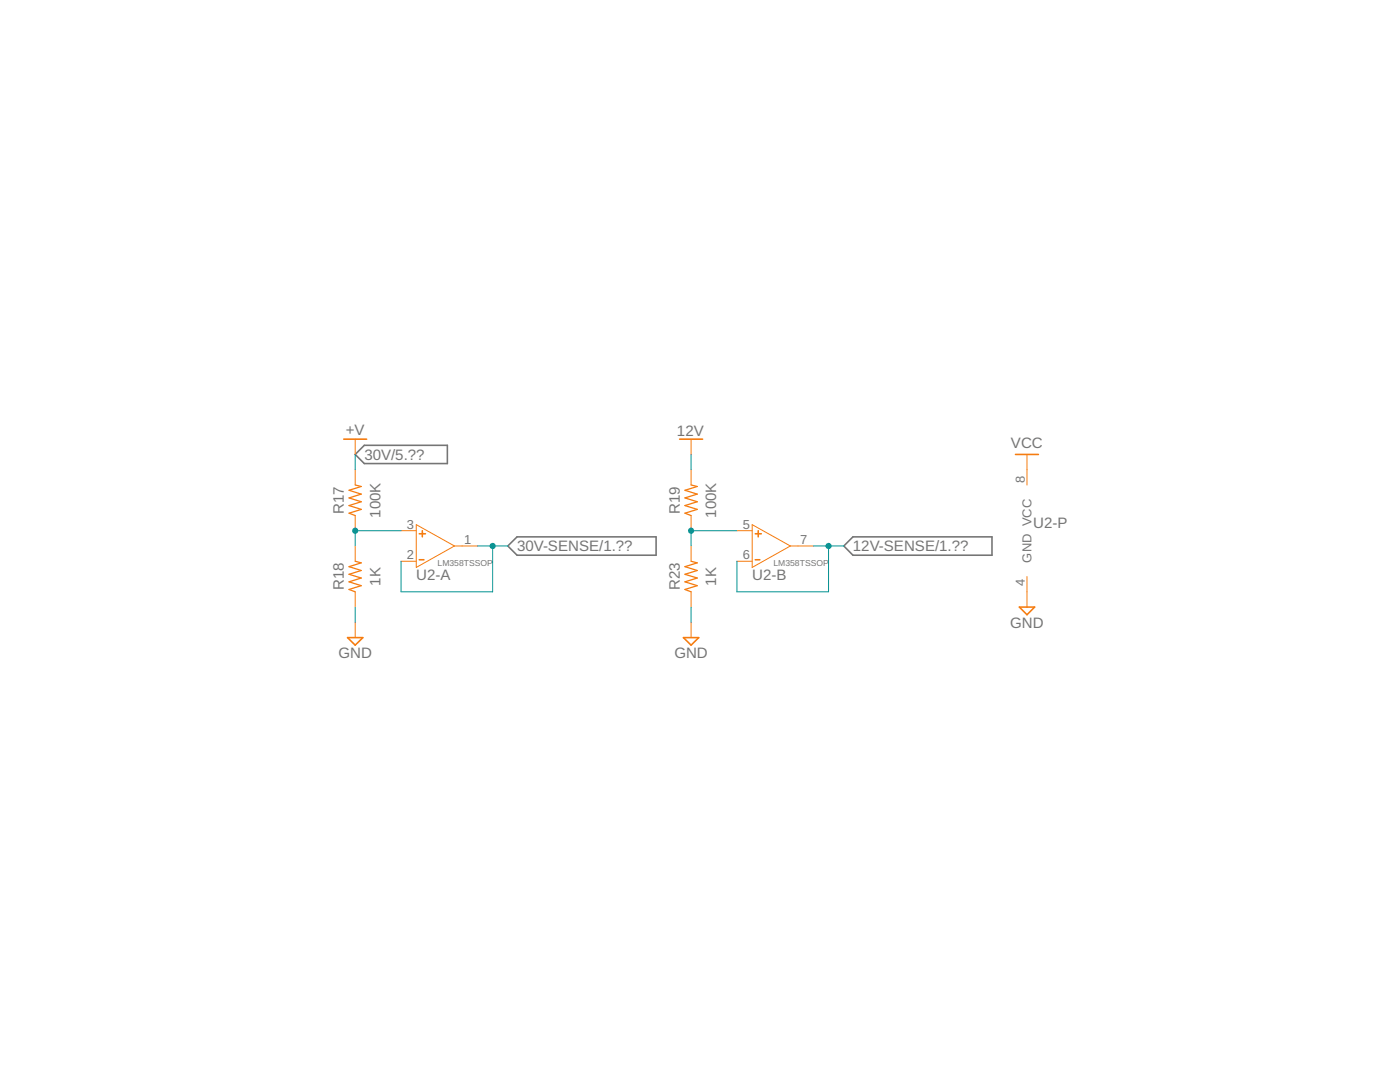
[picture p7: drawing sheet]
<svg xmlns="http://www.w3.org/2000/svg" width="279mm" height="216mm" viewBox="0 0 279 216" stroke-linecap="round" stroke-linejoin="round" font-family="sans-serif">
<path d="M70.9 90.7l1.8-1.8h16.6v3.6h-16.6zM101.3 108.9l1.9-1.8h27.7v3.7h-27.7zM170.2 107.1h27.8v3.7h-27.8l-1.8-1.9z" fill="none" stroke="#757575" stroke-width=".32"/>
<path d="M68.6 87.6h4.6M135.6 87.6h4.6M202.7 90.7h4.5M83.7 111.7h.9M83.7 106.5h1.2M84.3 105.9v1.2M150.7 111.7h.9M150.7 106.5h1.2M151.3 105.9v1.2M69.4 127.2h3l-1.5 1.5zM136.4 127.2h3l-1.5 1.5zM203.4 121.1h3.1l-1.5 1.6z" fill="none" stroke="#f57c10" stroke-width=".32"/>
<g fill="none" stroke="#f57c10" stroke-width=".2">
<path d="M70.9 87.6v3.1M70.9 93.7v3.1M137.9 87.6v3.1M137.9 93.7v3.1M205 90.7v6.1M70.9 102.9v3M70.9 108.9v3.1M70.9 118.1v3M80 112h3.1M80 105.9h3.1M83.1 104.7l7.6 4.2-7.6 4.3zM90.7 108.9h4.6"/>
<path d="M137.9 102.9v3M137.9 108.9v3.1M137.9 118.1v3M147.1 112h3M147.1 105.9h3M150.1 104.7l7.6 4.2-7.6 4.3zM157.7 108.9h4.6M205 115v6.1M70.9 124.2v3M137.9 124.2v3"/>
</g>
<path d="M70.9 96.8l1.2 .3-2.4 .7 2.4 .8-2.4 .8 2.4 .7-2.4 .8 2.4 .7-2.4 .8 1.2 .5M137.9 96.8l1.2 .3-2.4 .7 2.4 .8-2.4 .8 2.4 .7-2.4 .8 2.4 .7-2.4 .8 1.2 .5M70.9 112l1.2 .3-2.4 .8 2.4 .7-2.4 .8 2.4 .7-2.4 .8 2.4 .8-2.4 .7 1.2 .5M137.9 112l1.2 .3-2.4 .8 2.4 .7-2.4 .8 2.4 .7-2.4 .8 2.4 .8-2.4 .7 1.2 .5" fill="none" stroke="#f57c10" stroke-width=".25"/>
<path d="M95.3 108.9h6M98.3 108.9v9.2h-18.3v-6.1" fill="none" stroke="#009292" stroke-width=".2"/>
<circle cx="98.3" cy="108.9" r=".61" fill="#009292"/>
<path d="M97.7 108.9a.61 .61 0 0 1 1.2 0 .61 .61 0 0 1-1.2 0zM97.7 108.9a.61 .61 0 0 0 1.2 0 .61 .61 0 0 0-1.2 0z" fill="#009292"/>
<path d="M80 105.9h-9.1v3" fill="none" stroke="#009292" stroke-width=".2"/>
<circle cx="70.9" cy="105.9" r=".61" fill="#009292"/>
<path d="M70.3 105.9a.61 .61 0 0 1 1.2 0 .61 .61 0 0 1-1.2 0zM70.3 105.9a.61 .61 0 0 0 1.2 0 .61 .61 0 0 0-1.2 0z" fill="#009292"/>
<path d="M70.9 90.7v3M147.1 105.9h-9.2v3M70.9 121.1v3.1M137.9 121.1v3.1" fill="none" stroke="#009292" stroke-width=".2"/>
<circle cx="137.9" cy="105.9" r=".61" fill="#009292"/>
<path d="M137.3 105.9a.61 .61 0 0 1 1.2 0 .61 .61 0 0 1-1.2 0zM137.3 105.9a.61 .61 0 0 0 1.2 0 .61 .61 0 0 0-1.2 0z" fill="#009292"/>
<path d="M137.9 90.7v3M162.3 108.9h6.1M165.4 108.9v9.2h-18.3v-6.1" fill="none" stroke="#009292" stroke-width=".2"/>
<circle cx="165.4" cy="108.9" r=".61" fill="#009292"/>
<path d="M164.7 108.9a.65 .65 0 0 1 1.3 0 .65 .65 0 0 1-1.3 0zM164.7 108.9a.65 .65 0 0 0 1.3 0 .65 .65 0 0 0-1.3 0z" fill="#009292"/>
<g font-size="3" fill="#757575">
<text x="69" y="86.9">+V</text>
<text x="135.1" y="87">12V</text>
<text x="201.8" y="89.5">VCC</text>
<text x="72.7" y="91.7">30V/5.??</text>
<text x="68.6" y="102.6" transform="rotate(-90 68.6 102.6)">R17</text>
<text x="75.9" y="103.3" transform="rotate(-90 75.9 103.3)">100K</text>
<text x="135.7" y="102.6" transform="rotate(-90 135.7 102.6)">R19</text>
<text x="142.9" y="103.3" transform="rotate(-90 142.9 103.3)">100K</text>
<text x="206.2" y="105.3">U2-P</text>
<text x="103.2" y="110">30V-SENSE/1.??</text>
<text x="170.2" y="110">12V-SENSE/1.??</text>
<text x="68.6" y="117.8" transform="rotate(-90 68.6 117.8)">R18</text>
<text x="75.9" y="116.9" transform="rotate(-90 75.9 116.9)">1K</text>
<text x="83.1" y="115.7">U2-A</text>
<text x="135.7" y="117.8" transform="rotate(-90 135.7 117.8)">R23</text>
<text x="142.9" y="116.9" transform="rotate(-90 142.9 116.9)">1K</text>
<text x="150.1" y="115.7">U2-B</text>
<text x="201.6" y="125.2">GND</text>
<text x="67.5" y="131.3">GND</text>
<text x="134.6" y="131.3">GND</text>
</g>
<g font-size="2.6" fill="#757575">
<text x="204.5" y="96.3" transform="rotate(-90 204.5 96.3)">8</text>
<text x="81.2" y="105.5">3</text>
<text x="148.2" y="105.5">5</text>
<text x="81.2" y="111.6">2</text>
<text x="92.6" y="108.5">1</text>
<text x="148.2" y="111.6">6</text>
<text x="159.7" y="108.5">7</text>
<text x="205.9" y="112.2" transform="rotate(-90 205.9 112.2)">GND VCC</text>
<text x="204.5" y="116.9" transform="rotate(-90 204.5 116.9)">4</text>
</g>
<g font-size="1.7" fill="#757575">
<text x="87.3" y="112.9">LM358TSSOP</text>
<text x="154.4" y="112.9">LM358TSSOP</text>
</g>
</svg>
